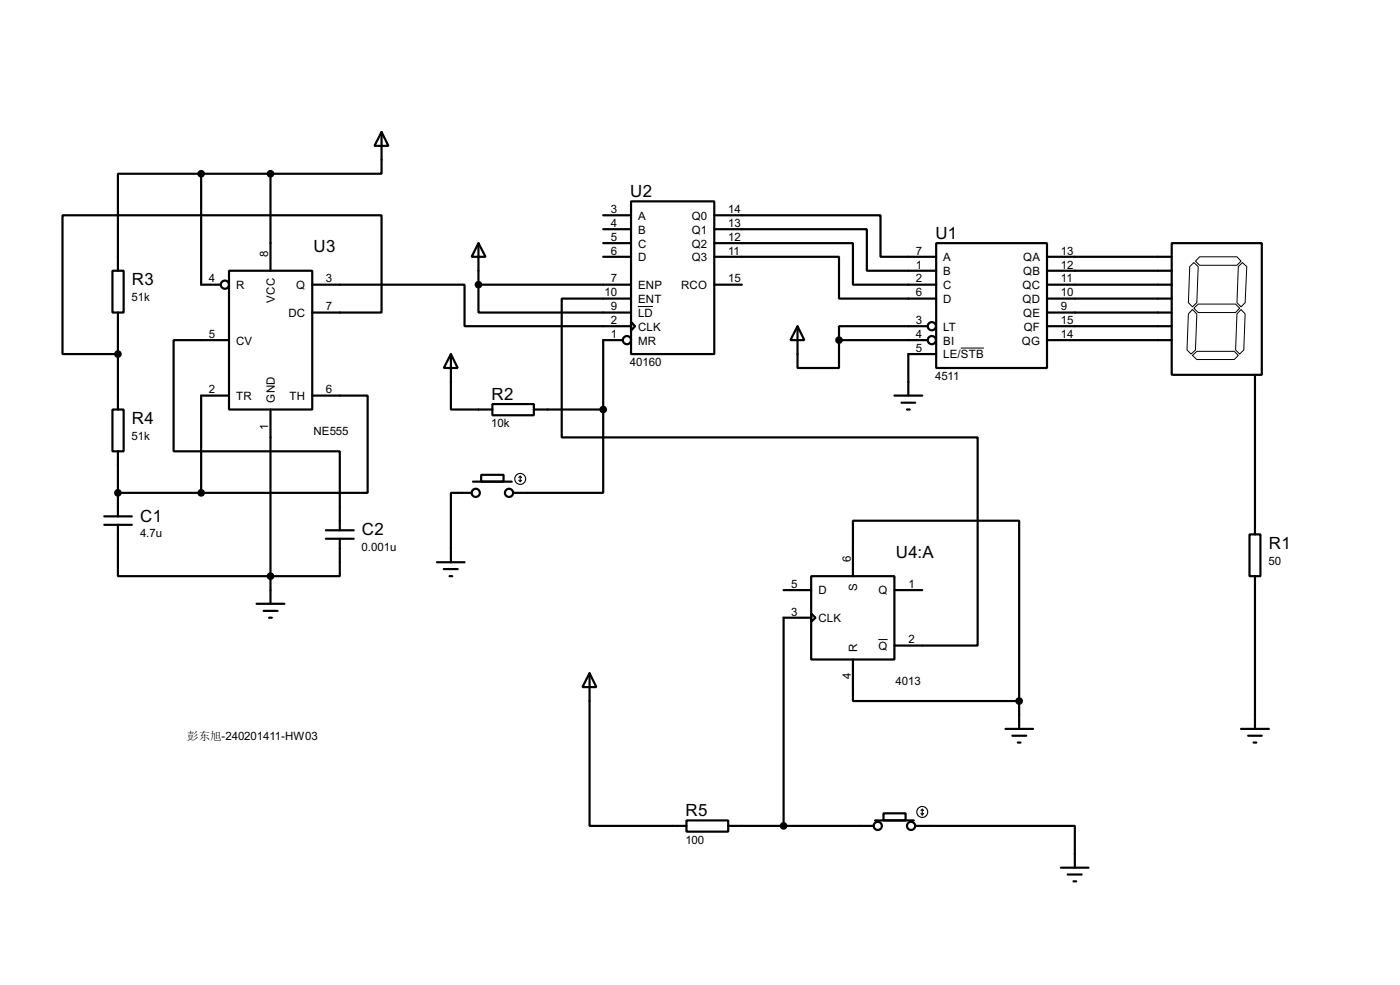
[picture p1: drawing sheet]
<svg xmlns="http://www.w3.org/2000/svg" width="256mm" height="180mm" viewBox="0 0 256 180" stroke-linecap="round" stroke-linejoin="round" font-family="sans-serif">
<g fill="none" stroke="#000" stroke-width=".4">
<path d="M36.9 31.8h-15.3v17.8M36.9 31.8v20.3h3.5M36.9 31.8h12.7M49.6 31.8v17.8M69.9 24.2l1.3 2.5h-2.6zM69.9 24.2v7.6h-20.3M110.5 39.4h5.1M115.6 36.9h15.3v27.9h-15.3zM130.9 39.4h30.4v7.6h10.2M20.6 49.6h2.1v7.6h-2.1zM21.6 57.2v17.8M42 49.6h15.2v25.4h-15.2z"/>
<path d="M57.2 52.1h27.9v7.6h30.5M57.2 57.2h12.7v-17.8h-58.4v25.4h10.1M87.7 44.5l1.3 2.5h-2.6zM87.7 52.1v5.1h27.9M87.7 52.1h27.9M87.7 44.5v7.6M110.5 47h5.1M110.5 42h5.1M110.5 44.5h5.1M115.6 59l.8 .7-.8 .8zM115.6 54.7h-12.7v25.4h76.2v38.1h-15.2M130.9 42h27.9v7.6h12.7"/>
<path d="M130.9 44.5h25.4v7.6h15.2M130.9 47h22.8v7.7h17.8M130.9 52.1h5M146.1 59.7l1.3 2.6h-2.6zM146.1 59.7v7.7h7.6v-5.1M170 59.7h-16.3v2.6M171.5 44.5h20.3v22.9h-20.3zM191.8 47h22.9M191.8 49.6h22.9M191.8 52.1h22.9M191.8 54.7h22.9M191.8 57.2h22.9"/>
<path d="M191.8 59.7h22.9M214.7 44.5h16.5v24.1h-16.5zM20.6 75h2.1v7.6h-2.1zM42 62.3h-10.2v20.3h30.5v14.5M42 72.4h-5.1v17.8M49.6 75v35.5M57.2 72.4h10.2v17.8h-30.5M82.6 64.8l1.3 2.6h-2.6zM82.6 64.8v10.2h7.6M90.2 74h7.6v2h-7.6zM97.8 75h12.7M110.5 75v15.2h-16.5"/>
<path d="M114.1 62.3h-3.6v12.7M153.7 62.3h16.3M163.9 72.4h5.1M165.2 73.7h2.5M166.2 75h.5M171.5 64.8h-5.1v7.6M191.8 62.3h22.9M229.9 68.6v29.2M19.1 96.1h5.1M19.1 94.5h5.1M21.6 96.1v9.4h40.7v-6.9M21.6 82.6v11.9"/>
<path d="M21.6 90.2h15.3M59.7 98.6h5.1M59.7 97.1h5.1M86.4 90.2h-3.8v12.7M86.7 88.2h7.1M88.2 86.9h4.1v1.3h-4.1zM228.9 97.8h2v7.7h-2zM47 110.5h5.1M48.3 111.8h2.6M49.3 113.1h.5M80.1 102.9h5M81.3 104.2h2.6"/>
<path d="M82.4 105.5h.5M143.6 108h5M148.6 105.5h15.3v15.2h-15.3zM148.6 112.3l.8 .8-.8 .7zM148.6 113.1h-5v38.1M156.3 105.5v-10.2h30.4v33M163.9 108h5.1M229.9 105.5v27.9M108 123.2l1.3 2.6h-2.6zM108 123.2v28h17.8M156.3 120.7v7.6h30.4M184.2 133.4h5.1"/>
<path d="M185.5 134.7h2.5M186.5 135.9h.5M186.7 128.3v5.1M227.4 133.4h5.1M228.7 134.7h2.5M229.7 135.9h.5M125.8 150.2h7.6v2h-7.6zM133.4 151.2h26.7M160.3 150.2h7.1M161.9 148.9h4v1.3h-4zM167.7 151.2h29.2v7.6M194.4 158.8h5"/>
<path d="M195.6 160.1h2.6M196.7 161.3h.5"/>
<circle cx="41.2" cy="52.1" r=".75"/>
<circle cx="170.7" cy="59.7" r=".75"/>
<circle cx="114.8" cy="62.3" r=".75"/>
<circle cx="170.7" cy="62.3" r=".75"/>
<circle cx="87.1" cy="90.2" r=".75"/>
<circle cx="93.2" cy="90.2" r=".75"/>
<circle cx="160.8" cy="151.2" r=".75"/>
<circle cx="166.9" cy="151.2" r=".75"/>
</g>
<circle cx="21.6" cy="90.2" r=".2" fill="#000"/>
<path d="M116.9 56.1h2.7M218 48.8l.7-.7 .8 .7-.2 6.6-.8 .8-.8-.8zM218.5 56.7l.8 .8-.3 6.6-.8 .7-.7-.7 .2-6.6zM218.7 56.4l.8-.7h6.9l.7 .7-.7 .8h-6.9zM219.8 47h6.8l.8 .8-.8 .8h-6.8l-.8-.8zM226.9 48.8l.7-.7 .8 .7-.3 6.6-.7 .8-.8-.8zM227.4 56.7l.7 .8-.2 6.6-.8 .7-.7-.7 .2-6.6zM176 63.7h4.3M218.5 65.1l.8-.8h6.8l.8 .8-.8 .7h-6.8zM160.9 117.1h1.7" fill="none" stroke="#000" stroke-width=".18"/>
<g fill="#000" stroke="#000" stroke-width=".4">
<circle cx="36.8" cy="31.8" r=".5"/>
<circle cx="49.5" cy="31.8" r=".5"/>
<circle cx="87.6" cy="52.1" r=".5"/>
<circle cx="21.6" cy="64.8" r=".5"/>
<circle cx="110.5" cy="75" r=".5"/>
<circle cx="153.7" cy="62.3" r=".5"/>
<circle cx="21.6" cy="90.2" r=".5"/>
<circle cx="36.8" cy="90.2" r=".5"/>
<circle cx="49.5" cy="105.5" r=".5"/>
<circle cx="186.7" cy="128.3" r=".5"/>
<circle cx="143.5" cy="151.2" r=".5"/>
</g>
<g fill="none" stroke="#000" stroke-width=".2">
<path d="M95.1 87.9l.2 .3M95.3 87.2v1M95.3 87.2l-.2 .2M95.3 87.2l.3 .2M95.6 87.9l-.3 .3M168.7 148.9l.3 .3M169 148.1v1.1M169 148.1l-.3 .3M169 148.1l.2 .3M169.2 148.9l-.2 .3"/>
<circle cx="95.3" cy="87.7" r="1"/>
<circle cx="168.9" cy="148.6" r="1"/>
</g>
<g font-size="3.5">
<text x="115.5" y="36">U2</text>
<text x="57.5" y="46.2">U3</text>
<text x="171.4" y="43.7">U1</text>
<text x="24.2" y="52.2">R3</text>
<text x="24.2" y="77.6">R4</text>
<text x="90.1" y="73.2">R2</text>
<text x="25.7" y="95.5">C1</text>
<text x="66.3" y="98">C2</text>
<text x="232.5" y="100.5">R1</text>
<text x="164.1" y="102.1">U4:A</text>
<text x="125.6" y="149.4">R5</text>
</g>
<g font-size="2.4">
<text x="111.9" y="39">3</text>
<text x="111.9" y="41.6">4</text>
<text x="116.9" y="40.2">A</text>
<text x="126.7" y="40.2">Q0</text>
<text x="133.4" y="39">14</text>
<text x="133.4" y="41.6">13</text>
<text x="49.1" y="47" transform="rotate(-90 49.1 47)">8</text>
<text x="111.9" y="44.1">5</text>
<text x="111.9" y="46.6">6</text>
<text x="116.9" y="42.7">B</text>
<text x="116.9" y="45.3">C</text>
<text x="116.9" y="47.8">D</text>
<text x="126.7" y="42.7">Q1</text>
<text x="126.7" y="45.3">Q2</text>
<text x="126.7" y="47.8">Q3</text>
<text x="133.4" y="44.1">12</text>
<text x="133.4" y="46.6">11</text>
<text x="167.8" y="46.6">7</text>
<text x="172.8" y="47.8">A</text>
<text x="187.4" y="47.8">QA</text>
<text x="194.4" y="46.6">13</text>
<text x="38.3" y="51.7">4</text>
<text x="43.2" y="52.9">R</text>
<text x="54.2" y="52.9">Q</text>
<text x="59.7" y="51.7">3</text>
<text x="111.9" y="51.7">7</text>
<text x="116.9" y="52.9">ENP</text>
<text x="124.8" y="52.9">RCO</text>
<text x="133.4" y="51.7">15</text>
<text x="167.8" y="49.2">1</text>
<text x="167.8" y="51.7">2</text>
<text x="172.8" y="50.4">B</text>
<text x="172.8" y="52.9">C</text>
<text x="187.3" y="52.9">QC</text>
<text x="187.4" y="50.4">QB</text>
<text x="194.4" y="49.2">12</text>
<text x="194.4" y="51.7">11</text>
<text x="24.1" y="55.2">51k</text>
<text x="50.4" y="55.4" transform="rotate(-90 50.4 55.4)">VCC</text>
<text x="52.8" y="58">DC</text>
<text x="59.7" y="56.8">7</text>
<text x="110.8" y="54.3">10</text>
<text x="111.9" y="56.8">9</text>
<text x="111.9" y="59.3">2</text>
<text x="116.9" y="55.4">ENT</text>
<text x="116.9" y="58">LD</text>
<text x="167.8" y="54.3">6</text>
<text x="167.8" y="59.3">3</text>
<text x="172.8" y="55.4">D</text>
<text x="187.3" y="55.4">QD</text>
<text x="187.4" y="58">QE</text>
<text x="194.4" y="54.3">10</text>
<text x="194.4" y="56.8">9</text>
<text x="194.4" y="59.3">15</text>
<text x="38.3" y="61.9">5</text>
<text x="43.2" y="63.1">CV</text>
<text x="111.9" y="61.9">1</text>
<text x="116.9" y="60.5">CLK</text>
<text x="116.9" y="63.1">MR</text>
<text x="167.8" y="61.9">4</text>
<text x="167.8" y="64.4">5</text>
<text x="172.8" y="60.5">LT</text>
<text x="172.8" y="63.1">BI</text>
<text x="172.8" y="65.6">LE/STB</text>
<text x="187.2" y="63.1">QG</text>
<text x="187.5" y="60.5">QF</text>
<text x="194.4" y="61.9">14</text>
<text x="38.3" y="72">2</text>
<text x="59.7" y="72">6</text>
<text x="115.4" y="67">40160</text>
<text x="171.3" y="69.5">4511</text>
<text x="43.2" y="73.2">TR</text>
<text x="50.4" y="73.7" transform="rotate(-90 50.4 73.7)">GND</text>
<text x="53" y="73.2">TH</text>
<text x="24.1" y="80.6">51k</text>
<text x="49.1" y="78.7" transform="rotate(-90 49.1 78.7)">1</text>
<text x="57.4" y="79.7">NE555</text>
<text x="90" y="78.2">10k</text>
<text x="25.7" y="98.4">4.7u</text>
<text x="66.3" y="100.9">0.001u</text>
<text x="145" y="107.6">5</text>
<text x="155.9" y="102.9" transform="rotate(-90 155.9 102.9)">6</text>
<text x="166.4" y="107.6">1</text>
<text x="232.4" y="103.5">50</text>
<text x="145" y="112.7">3</text>
<text x="149.9" y="108.8">D</text>
<text x="149.9" y="113.9">CLK</text>
<text x="157.1" y="108.1" transform="rotate(-90 157.1 108.1)">S</text>
<text x="160.9" y="108.8">Q</text>
<text x="157" y="119.4" transform="rotate(-90 157 119.4)">R</text>
<text x="160.9" y="119">Q</text>
<text x="166.4" y="117.8">2</text>
<text x="155.9" y="124.4" transform="rotate(-90 155.9 124.4)">4</text>
<text x="164.1" y="125.4">4013</text>
<text x="125.6" y="154.4">100</text>
</g>
<text font-size="2.1" x="34.3" y="135.4">彭东旭-240201411-HW03</text>
</svg>
